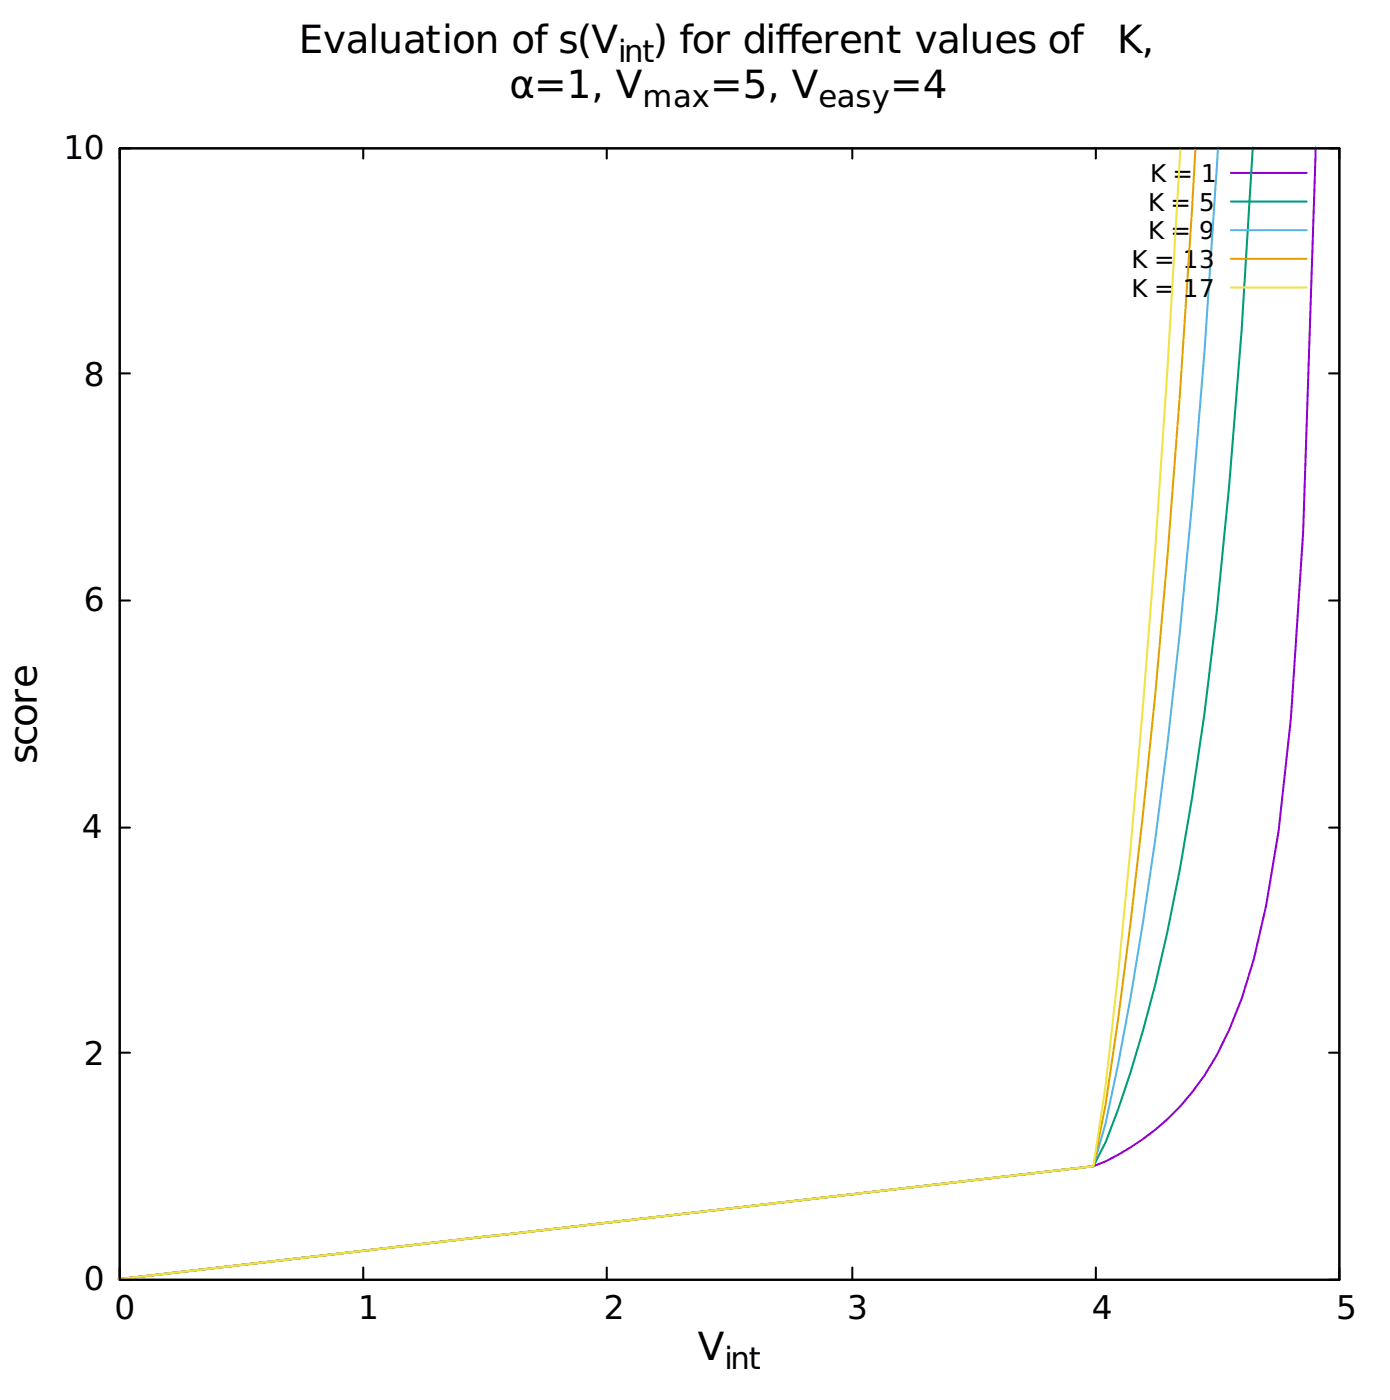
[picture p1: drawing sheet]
<svg xmlns="http://www.w3.org/2000/svg" width="240mm" height="241mm" viewBox="0 0 240 241" stroke-linecap="round" stroke-linejoin="round" font-family="sans-serif">
<g fill="none" stroke="#000" stroke-width=".35">
<path d="M20.6 25.6h210.2v195h-210.2zM22.4 25.6h-1.8v1.7M62.6 25.6v1.7M104.6 25.6v1.7M146.9 25.6v1.7M188.8 25.6v1.7M229 25.6h1.8v1.7M20.6 64.4h1.8M229 64.4h1.8M20.6 103.5h1.8M229 103.5h1.8M20.6 142.6h1.8"/>
<path d="M229 142.6h1.8M20.6 181.4h1.8M229 181.4h1.8M20.6 218.5v2.1h1.8M62.6 218.5v2.1M104.6 218.5v2.1M146.9 218.5v2.1M188.8 218.5v2.1M230.8 218.5v2.1h-1.8"/>
</g>
<path d="M212.1 29.8h13.1M226.7 25.4l-2.1 66.4-2.1 32.1-2.2 19.3-2.1 12.9-2.1 9.2a67.5 67.5 0 0 1-8.5 20.1 41.6 41.6 0 0 1-19.2 15.6l-167.9 19.5" fill="none" stroke="#9400d3" stroke-width=".35"/>
<path d="M212.1 34.7h13.1M215.9 25.4a1278.9 1278.9 0 0 1-8.3 97.5 443.4 443.4 0 0 1-8.5 46.9 209.2 209.2 0 0 1-8.6 27l-2.1 4.2-167.9 19.5" fill="none" stroke="#009e73" stroke-width=".35"/>
<path d="M209.9 25.4a1854.7 1854.7 0 0 1-8.7 102.9 697.4 697.4 0 0 1-10.7 65.3l-2.1 7.4-167.9 19.5M212.1 39.7h13.1" fill="none" stroke="#56b4e9" stroke-width=".35"/>
<path d="M206 25.4a2093.7 2093.7 0 0 1-11.2 133.8l-2.1 16.4-2.2 14.7-2.1 10.7-167.9 19.5M212.1 44.6h13.1" fill="none" stroke="#e69f00" stroke-width=".35"/>
<path d="M203.4 25.4l-.1 2.1a2873.5 2873.5 0 0 1-10.6 140.3l-2.2 19.2-2.1 14-167.9 19.5M212.1 49.5h13.1" fill="none" stroke="#f0e442" stroke-width=".35"/>
<g font-size="6.7">
<text x="51.5" y="9.1">Evaluation of s(V</text>
<text x="112.5" y="9.1">) for different values of</text>
<text x="192.5" y="9.1">K,</text>
<text x="87.8" y="16.9">α=1, V</text>
<text x="122.4" y="16.9">=5, V</text>
<text x="153.4" y="16.9">=4</text>
<text x="6.3" y="131.7" transform="rotate(-90 6.3 131.7)">score</text>
<text x="120.3" y="234.5">V</text>
</g>
<g font-size="5.6">
<text x="10.9" y="27.3">10</text>
<text x="14.5" y="66.5">8</text>
<text x="14.5" y="105.3">6</text>
<text x="14.1" y="144.4">4</text>
<text x="14.5" y="183.6">2</text>
<text x="14.5" y="222.3">0</text>
<text x="19.7" y="227.3">0</text>
<text x="61.7" y="227.3">1</text>
<text x="104" y="227.3">2</text>
<text x="146" y="227.3">3</text>
<text x="188.1" y="227.3">4</text>
<text x="230.3" y="227.3">5</text>
</g>
<g font-size="5.3">
<text x="106.5" y="10.6">int</text>
<text x="110.7" y="18.4">max</text>
<text x="141.1" y="18.4">easy</text>
<text x="124.8" y="236">int</text>
</g>
<g font-size="4.2">
<text x="198.2" y="31.4">K = 1</text>
<text x="197.8" y="36.3">K = 5</text>
<text x="197.8" y="41.3">K = 9</text>
<text x="195" y="46.2">K = 13</text>
<text x="195" y="51.1">K = 17</text>
</g>
</svg>
